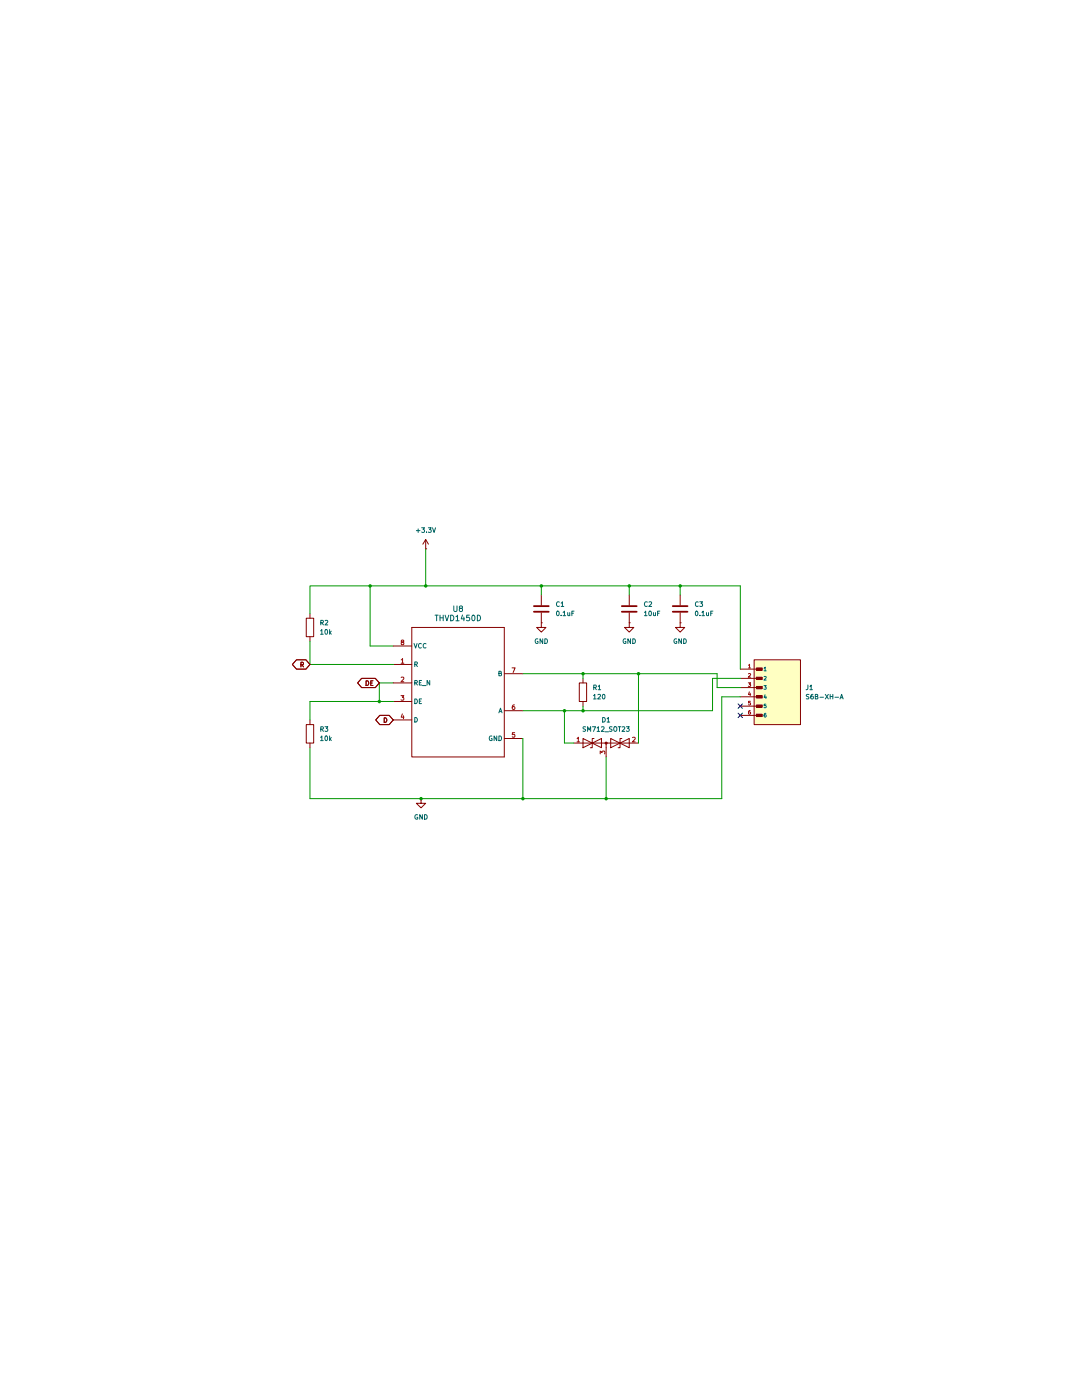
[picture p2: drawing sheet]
(kicad_sch
 (version 20250114)
 (generator "eeschema")
 (generator_version "9.0")
 (paper "A4")
 (lib_symbols
  (symbol "Device:C"
   (pin_numbers (hide yes))
   (pin_names
    (offset 0.254)) (exclude_from_sim no) (in_bom yes) (on_board yes)
   (property "Reference" "C" (at 0.635 2.54 0) (effects (font (size 1.27 1.27)) (justify left)))
   (property "Value" "C" (at 0.635 -2.54 0) (effects (font (size 1.27 1.27)) (justify left)))
   (property "Footprint" "" (at 0.9652 -3.81 0) (effects (font (size 1.27 1.27)) (hide yes)))
   (property "Datasheet" "~" (at 0 0 0) (effects (font (size 1.27 1.27)) (hide yes)))
   (property "Description" "Unpolarized capacitor" (at 0 0 0) (effects (font (size 1.27 1.27)) (hide yes)))
   (symbol "C_0_1"
    (polyline (pts (xy -2.032 0.762) (xy 2.032 0.762)) (stroke (width 0.508) (type default)) (fill (type none)))
    (polyline (pts (xy -2.032 -0.762) (xy 2.032 -0.762)) (stroke (width 0.508) (type default)) (fill (type none))))
   (symbol "C_1_1"
    (pin passive line (at 0 3.81 270) (length 2.794) (name "~" (effects (font (size 1.27 1.27)))) (number "1" (effects (font (size 1.27 1.27)))))
    (pin passive line (at 0 -3.81 90) (length 2.794) (name "~" (effects (font (size 1.27 1.27)))) (number "2" (effects (font (size 1.27 1.27))))))
   (embedded_fonts no))
  (symbol "Device:R"
   (pin_numbers (hide yes))
   (pin_names
    (offset 0)) (exclude_from_sim no) (in_bom yes) (on_board yes)
   (property "Reference" "R" (at 2.032 0 90) (effects (font (size 1.27 1.27))))
   (property "Value" "R" (at 0 0 90) (effects (font (size 1.27 1.27))))
   (property "Footprint" "" (at -1.778 0 90) (effects (font (size 1.27 1.27)) (hide yes)))
   (property "Datasheet" "~" (at 0 0 0) (effects (font (size 1.27 1.27)) (hide yes)))
   (property "Description" "Resistor" (at 0 0 0) (effects (font (size 1.27 1.27)) (hide yes)))
   (symbol "R_0_1"
    (rectangle (start -1.016 -2.54) (end 1.016 2.54) (stroke (width 0.254) (type default)) (fill (type none))))
   (symbol "R_1_1"
    (pin passive line (at 0 3.81 270) (length 1.27) (name "~" (effects (font (size 1.27 1.27)))) (number "1" (effects (font (size 1.27 1.27)))))
    (pin passive line (at 0 -3.81 90) (length 1.27) (name "~" (effects (font (size 1.27 1.27)))) (number "2" (effects (font (size 1.27 1.27))))))
   (embedded_fonts no))
  (symbol "Diode:SM712_SOT23"
   (pin_names
    (offset 1.016) (hide yes)) (exclude_from_sim no) (in_bom yes) (on_board yes)
   (property "Reference" "D" (at 0 4.445 0) (effects (font (size 1.27 1.27))))
   (property "Value" "SM712_SOT23" (at 0 2.54 0) (effects (font (size 1.27 1.27))))
   (property "Footprint" "Package_TO_SOT_SMD:SOT-23" (at 0 -8.89 0) (effects (font (size 1.27 1.27)) (hide yes)))
   (property "Datasheet" "https://www.littelfuse.com/~/media/electronics/datasheets/tvs_diode_arrays/littelfuse_tvs_diode_array_sm712_datasheet.pdf.pdf" (at -3.81 0 0) (effects (font (size 1.27 1.27)) (hide yes)))
   (property "Description" "7V/12V, 600W Asymmetrical TVS Diode Array, SOT-23" (at 0 0 0) (effects (font (size 1.27 1.27)) (hide yes)))
   (symbol "SM712_SOT23_0_0"
    (polyline (pts (xy 0 -1.27) (xy 0 0)) (stroke (width 0) (type default)) (fill (type none))))
   (symbol "SM712_SOT23_0_1"
    (polyline (pts (xy -6.35 0) (xy 6.35 0)) (stroke (width 0) (type default)) (fill (type none)))
    (polyline (pts (xy -6.35 -1.27) (xy -1.27 1.27) (xy -1.27 -1.27) (xy -6.35 1.27) (xy -6.35 -1.27)) (stroke (width 0.2032) (type default)) (fill (type none)))
    (polyline (pts (xy -3.302 1.27) (xy -3.81 1.27) (xy -3.81 -1.27) (xy -4.318 -1.27)) (stroke (width 0.2032) (type default)) (fill (type none)))
    (circle (center 0 0) (radius 0.254) (stroke (width 0) (type default)) (fill (type outline)))
    (polyline (pts (xy 1.27 -1.27) (xy 1.27 1.27) (xy 6.35 -1.27) (xy 6.35 1.27) (xy 1.27 -1.27)) (stroke (width 0.2032) (type default)) (fill (type none)))
    (polyline (pts (xy 4.318 1.27) (xy 3.81 1.27) (xy 3.81 -1.27) (xy 3.302 -1.27)) (stroke (width 0.2032) (type default)) (fill (type none))))
   (symbol "SM712_SOT23_1_1"
    (pin passive line (at -8.89 0 0) (length 2.54) (name "A1" (effects (font (size 1.27 1.27)))) (number "1" (effects (font (size 1.27 1.27)))))
    (pin input line (at 0 -3.81 90) (length 2.54) (name "common" (effects (font (size 1.27 1.27)))) (number "3" (effects (font (size 1.27 1.27)))))
    (pin passive line (at 8.89 0 180) (length 2.54) (name "A2" (effects (font (size 1.27 1.27)))) (number "2" (effects (font (size 1.27 1.27))))))
   (embedded_fonts no))
  (symbol "RS485Transceiver:THVD1450D"
   (pin_names
    (offset 0.254)) (exclude_from_sim no) (in_bom yes) (on_board yes)
   (property "Reference" "U8" (at 0 22.86 0) (effects (font (size 1.524 1.524))))
   (property "Value" "THVD1450D" (at 0 20.32 0) (effects (font (size 1.524 1.524))))
   (property "Footprint" "RS485Transceiver:D0008A_M" (at 0 0 0) (effects (font (size 1.27 1.27)
    (italic yes)) (hide yes)))
   (property "Datasheet" "https://www.ti.com/lit/gpn/thvd1450" (at 0 0 0) (effects (font (size 1.27 1.27)
    (italic yes)) (hide yes)))
   (property "Description" "" (at 0 0 0) (effects (font (size 1.27 1.27)) (hide yes)))
   (property "ki_locked" "" (at 0 0 0) (effects (font (size 1.27 1.27))))
   (symbol "THVD1450D_0_1"
    (polyline (pts (xy -12.7 17.78) (xy -12.7 -17.78)) (stroke (width 0.2032) (type default)) (fill (type none)))
    (polyline (pts (xy -12.7 -17.78) (xy 12.7 -17.78)) (stroke (width 0.2032) (type default)) (fill (type none)))
    (polyline (pts (xy 12.7 17.78) (xy -12.7 17.78)) (stroke (width 0.2032) (type default)) (fill (type none)))
    (polyline (pts (xy 12.7 -17.78) (xy 12.7 17.78)) (stroke (width 0.2032) (type default)) (fill (type none)))
    (pin power_in line (at -17.78 12.7 0) (length 5.08) (name "VCC" (effects (font (size 1.27 1.27)))) (number "8" (effects (font (size 1.27 1.27)))))
    (pin output line (at -17.78 7.62 0) (length 5.08) (name "R" (effects (font (size 1.27 1.27)))) (number "1" (effects (font (size 1.27 1.27)))))
    (pin input line (at -17.78 2.54 0) (length 5.08) (name "RE_N" (effects (font (size 1.27 1.27)))) (number "2" (effects (font (size 1.27 1.27)))))
    (pin input line (at -17.78 -2.54 0) (length 5.08) (name "DE" (effects (font (size 1.27 1.27)))) (number "3" (effects (font (size 1.27 1.27)))))
    (pin input line (at -17.78 -7.62 0) (length 5.08) (name "D" (effects (font (size 1.27 1.27)))) (number "4" (effects (font (size 1.27 1.27)))))
    (pin bidirectional line (at 17.78 5.08 180) (length 5.08) (name "B" (effects (font (size 1.27 1.27)))) (number "7" (effects (font (size 1.27 1.27)))))
    (pin bidirectional line (at 17.78 -5.08 180) (length 5.08) (name "A" (effects (font (size 1.27 1.27)))) (number "6" (effects (font (size 1.27 1.27)))))
    (pin power_in line (at 17.78 -12.7 180) (length 5.08) (name "GND" (effects (font (size 1.27 1.27)))) (number "5" (effects (font (size 1.27 1.27))))))
   (embedded_fonts no))
  (symbol "TotemBusMale:S6B-XH-A"
   (pin_names
    (offset 1.016)) (exclude_from_sim no) (in_bom yes) (on_board yes)
   (property "Reference" "J" (at -6.85 10.16 0) (effects (font (size 1.27 1.27)) (justify left bottom)))
   (property "Value" "S6B-XH-A" (at -6.35 -10.16 0) (effects (font (size 1.27 1.27)) (justify left bottom)))
   (property "Footprint" "S6B-XH-A:JST_S6B-XH-A" (at 0 0 0) (effects (font (size 1.27 1.27)) (justify bottom) (hide yes)))
   (property "Datasheet" "" (at 0 0 0) (effects (font (size 1.27 1.27)) (hide yes)))
   (property "Description" "" (at 0 0 0) (effects (font (size 1.27 1.27)) (hide yes)))
   (property "MANUFACTURER" "JST" (at 0 0 0) (effects (font (size 1.27 1.27)) (justify bottom) (hide yes)))
   (symbol "S6B-XH-A_0_0"
    (rectangle (start -6.35 -7.62) (end 6.35 10.16) (stroke (width 0.254) (type default)) (fill (type background)))
    (rectangle (start -5.715 7.3025) (end -4.1275 7.9375) (stroke (width 0.1) (type default)) (fill (type outline)))
    (rectangle (start -5.715 4.7625) (end -4.1275 5.3975) (stroke (width 0.1) (type default)) (fill (type outline)))
    (rectangle (start -5.715 2.2225) (end -4.1275 2.8575) (stroke (width 0.1) (type default)) (fill (type outline)))
    (rectangle (start -5.715 -0.3175) (end -4.1275 0.3175) (stroke (width 0.1) (type default)) (fill (type outline)))
    (rectangle (start -5.715 -2.8575) (end -4.1275 -2.2225) (stroke (width 0.1) (type default)) (fill (type outline)))
    (rectangle (start -5.715 -5.3975) (end -4.1275 -4.7625) (stroke (width 0.1) (type default)) (fill (type outline)))
    (pin passive line (at -10.16 7.62 0) (length 5.08) (name "1" (effects (font (size 1.016 1.016)))) (number "1" (effects (font (size 1.016 1.016)))))
    (pin passive line (at -10.16 5.08 0) (length 5.08) (name "2" (effects (font (size 1.016 1.016)))) (number "2" (effects (font (size 1.016 1.016)))))
    (pin passive line (at -10.16 2.54 0) (length 5.08) (name "3" (effects (font (size 1.016 1.016)))) (number "3" (effects (font (size 1.016 1.016)))))
    (pin passive line (at -10.16 0 0) (length 5.08) (name "4" (effects (font (size 1.016 1.016)))) (number "4" (effects (font (size 1.016 1.016)))))
    (pin passive line (at -10.16 -2.54 0) (length 5.08) (name "5" (effects (font (size 1.016 1.016)))) (number "5" (effects (font (size 1.016 1.016)))))
    (pin passive line (at -10.16 -5.08 0) (length 5.08) (name "6" (effects (font (size 1.016 1.016)))) (number "6" (effects (font (size 1.016 1.016))))))
   (embedded_fonts no))
  (symbol "power:+3.3V"
   (power)
   (pin_numbers (hide yes))
   (pin_names
    (offset 0) (hide yes)) (exclude_from_sim no) (in_bom yes) (on_board yes)
   (property "Reference" "#PWR" (at 0 -3.81 0) (effects (font (size 1.27 1.27)) (hide yes)))
   (property "Value" "+3.3V" (at 0 3.556 0) (effects (font (size 1.27 1.27))))
   (property "Footprint" "" (at 0 0 0) (effects (font (size 1.27 1.27)) (hide yes)))
   (property "Datasheet" "" (at 0 0 0) (effects (font (size 1.27 1.27)) (hide yes)))
   (property "Description" "Power symbol creates a global label with name \"+3.3V\"" (at 0 0 0) (effects (font (size 1.27 1.27)) (hide yes)))
   (symbol "+3.3V_0_1"
    (polyline (pts (xy -0.762 1.27) (xy 0 2.54)) (stroke (width 0) (type default)) (fill (type none)))
    (polyline (pts (xy 0 2.54) (xy 0.762 1.27)) (stroke (width 0) (type default)) (fill (type none)))
    (polyline (pts (xy 0 0) (xy 0 2.54)) (stroke (width 0) (type default)) (fill (type none))))
   (symbol "+3.3V_1_1"
    (pin power_in line (at 0 0 90) (length 0) (name "~" (effects (font (size 1.27 1.27)))) (number "1" (effects (font (size 1.27 1.27))))))
   (embedded_fonts no))
  (symbol "power:GND"
   (power)
   (pin_numbers (hide yes))
   (pin_names
    (offset 0) (hide yes)) (exclude_from_sim no) (in_bom yes) (on_board yes)
   (property "Reference" "#PWR" (at 0 -6.35 0) (effects (font (size 1.27 1.27)) (hide yes)))
   (property "Value" "GND" (at 0 -3.81 0) (effects (font (size 1.27 1.27))))
   (property "Footprint" "" (at 0 0 0) (effects (font (size 1.27 1.27)) (hide yes)))
   (property "Datasheet" "" (at 0 0 0) (effects (font (size 1.27 1.27)) (hide yes)))
   (property "Description" "Power symbol creates a global label with name \"GND\" , ground" (at 0 0 0) (effects (font (size 1.27 1.27)) (hide yes)))
   (symbol "GND_0_1"
    (polyline (pts (xy 0 0) (xy 0 -1.27) (xy 1.27 -1.27) (xy 0 -2.54) (xy -1.27 -1.27) (xy 0 -1.27)) (stroke (width 0) (type default)) (fill (type none))))
   (symbol "GND_1_1"
    (pin power_in line (at 0 0 270) (length 0) (name "~" (effects (font (size 1.27 1.27)))) (number "1" (effects (font (size 1.27 1.27))))))
   (embedded_fonts no)))
 (junction
  (at 186.69 73.66)
  (diameter 0)
  (color 0 0 0 0))
 (junction
  (at 160.02 97.79)
  (diameter 0)
  (color 0 0 0 0))
 (junction
  (at 104.14 105.41)
  (diameter 0)
  (color 0 0 0 0))
 (junction
  (at 166.37 132.08)
  (diameter 0)
  (color 0 0 0 0))
 (junction
  (at 160.02 107.95)
  (diameter 0)
  (color 0 0 0 0))
 (junction
  (at 172.72 73.66)
  (diameter 0)
  (color 0 0 0 0))
 (junction
  (at 175.26 97.79)
  (diameter 0)
  (color 0 0 0 0))
 (junction
  (at 154.94 107.95)
  (diameter 0)
  (color 0 0 0 0))
 (junction
  (at 101.6 73.66)
  (diameter 0)
  (color 0 0 0 0))
 (junction
  (at 116.84 73.66)
  (diameter 0)
  (color 0 0 0 0))
 (junction
  (at 148.59 73.66)
  (diameter 0)
  (color 0 0 0 0))
 (junction
  (at 143.51 132.08)
  (diameter 0)
  (color 0 0 0 0))
 (junction
  (at 115.57 132.08)
  (diameter 0)
  (color 0 0 0 0))
 (no_connect
  (at 203.2 106.68))
 (no_connect
  (at 203.2 109.22))
 (wire
  (pts (xy 116.84 63.5) (xy 116.84 73.66))
  (stroke (width 0) (type default)))
 (wire
  (pts (xy 143.51 97.79) (xy 160.02 97.79))
  (stroke (width 0) (type default)))
 (wire
  (pts (xy 101.6 90.17) (xy 101.6 73.66))
  (stroke (width 0) (type default)))
 (wire
  (pts (xy 195.58 107.95) (xy 195.58 99.06))
  (stroke (width 0) (type default)))
 (wire
  (pts (xy 85.09 95.25) (xy 107.95 95.25))
  (stroke (width 0) (type default)))
 (wire
  (pts (xy 198.12 132.08) (xy 166.37 132.08))
  (stroke (width 0) (type default)))
 (wire
  (pts (xy 85.09 132.08) (xy 115.57 132.08))
  (stroke (width 0) (type default)))
 (wire
  (pts (xy 172.72 73.66) (xy 172.72 76.2))
  (stroke (width 0) (type default)))
 (wire
  (pts (xy 203.2 73.66) (xy 203.2 96.52))
  (stroke (width 0) (type default)))
 (wire
  (pts (xy 166.37 132.08) (xy 143.51 132.08))
  (stroke (width 0) (type default)))
 (wire
  (pts (xy 154.94 116.84) (xy 154.94 107.95))
  (stroke (width 0) (type default)))
 (wire
  (pts (xy 172.72 73.66) (xy 186.69 73.66))
  (stroke (width 0) (type default)))
 (wire
  (pts (xy 186.69 73.66) (xy 186.69 76.2))
  (stroke (width 0) (type default)))
 (wire
  (pts (xy 198.12 104.14) (xy 198.12 132.08))
  (stroke (width 0) (type default)))
 (wire
  (pts (xy 157.48 116.84) (xy 154.94 116.84))
  (stroke (width 0) (type default)))
 (wire
  (pts (xy 160.02 106.68) (xy 160.02 107.95))
  (stroke (width 0) (type default)))
 (wire
  (pts (xy 85.09 118.11) (xy 85.09 132.08))
  (stroke (width 0) (type default)))
 (wire
  (pts (xy 101.6 73.66) (xy 116.84 73.66))
  (stroke (width 0) (type default)))
 (wire
  (pts (xy 85.09 81.28) (xy 85.09 73.66))
  (stroke (width 0) (type default)))
 (wire
  (pts (xy 107.95 90.17) (xy 101.6 90.17))
  (stroke (width 0) (type default)))
 (wire
  (pts (xy 85.09 110.49) (xy 85.09 105.41))
  (stroke (width 0) (type default)))
 (wire
  (pts (xy 143.51 132.08) (xy 143.51 115.57))
  (stroke (width 0) (type default)))
 (wire
  (pts (xy 116.84 73.66) (xy 148.59 73.66))
  (stroke (width 0) (type default)))
 (wire
  (pts (xy 148.59 73.66) (xy 172.72 73.66))
  (stroke (width 0) (type default)))
 (wire
  (pts (xy 104.14 100.33) (xy 104.14 105.41))
  (stroke (width 0) (type default)))
 (wire
  (pts (xy 196.85 101.6) (xy 203.2 101.6))
  (stroke (width 0) (type default)))
 (wire
  (pts (xy 104.14 105.41) (xy 107.95 105.41))
  (stroke (width 0) (type default)))
 (wire
  (pts (xy 85.09 73.66) (xy 101.6 73.66))
  (stroke (width 0) (type default)))
 (wire
  (pts (xy 186.69 73.66) (xy 203.2 73.66))
  (stroke (width 0) (type default)))
 (wire
  (pts (xy 107.95 100.33) (xy 104.14 100.33))
  (stroke (width 0) (type default)))
 (wire
  (pts (xy 175.26 97.79) (xy 160.02 97.79))
  (stroke (width 0) (type default)))
 (wire
  (pts (xy 85.09 105.41) (xy 104.14 105.41))
  (stroke (width 0) (type default)))
 (wire
  (pts (xy 85.09 88.9) (xy 85.09 95.25))
  (stroke (width 0) (type default)))
 (wire
  (pts (xy 175.26 97.79) (xy 196.85 97.79))
  (stroke (width 0) (type default)))
 (wire
  (pts (xy 195.58 99.06) (xy 203.2 99.06))
  (stroke (width 0) (type default)))
 (wire
  (pts (xy 175.26 116.84) (xy 175.26 97.79))
  (stroke (width 0) (type default)))
 (wire
  (pts (xy 160.02 107.95) (xy 154.94 107.95))
  (stroke (width 0) (type default)))
 (wire
  (pts (xy 160.02 97.79) (xy 160.02 99.06))
  (stroke (width 0) (type default)))
 (wire
  (pts (xy 154.94 107.95) (xy 143.51 107.95))
  (stroke (width 0) (type default)))
 (wire
  (pts (xy 115.57 132.08) (xy 143.51 132.08))
  (stroke (width 0) (type default)))
 (wire
  (pts (xy 196.85 97.79) (xy 196.85 101.6))
  (stroke (width 0) (type default)))
 (wire
  (pts (xy 203.2 104.14) (xy 198.12 104.14))
  (stroke (width 0) (type default)))
 (wire
  (pts (xy 166.37 120.65) (xy 166.37 132.08))
  (stroke (width 0) (type default)))
 (wire
  (pts (xy 148.59 73.66) (xy 148.59 76.2))
  (stroke (width 0) (type default)))
 (wire
  (pts (xy 160.02 107.95) (xy 195.58 107.95))
  (stroke (width 0) (type default)))
 (global_label "DE"
  (shape bidirectional)
  (at 104.14 100.33 180)
  (fields_autoplaced yes)
  (effects (font (size 1.27 1.27)) (justify right))
  (property "Intersheetrefs" "${INTERSHEET_REFS}" (at 97.6245 100.33 0) (effects (font (size 1.27 1.27)) (justify right) (hide yes))))
 (global_label "D"
  (shape bidirectional)
  (at 107.95 110.49 180)
  (fields_autoplaced yes)
  (effects (font (size 1.27 1.27)) (justify right))
  (property "Intersheetrefs" "${INTERSHEET_REFS}" (at 102.5835 110.49 0) (effects (font (size 1.27 1.27)) (justify right) (hide yes))))
 (global_label "R"
  (shape bidirectional)
  (at 85.09 95.25 180)
  (fields_autoplaced yes)
  (effects (font (size 1.27 1.27)) (justify right))
  (property "Intersheetrefs" "${INTERSHEET_REFS}" (at 79.7235 95.25 0) (effects (font (size 1.27 1.27)) (justify right) (hide yes))))
 (symbol
  (lib_id "Device:C")
  (at 186.69 80.01 0)
  (unit 1)
  (exclude_from_sim no)
  (in_bom yes)
  (on_board yes)
  (dnp no)
  (fields_autoplaced yes)
  (property "Reference" "C3" (at 190.5 78.7399 0) (effects (font (size 1.27 1.27)) (justify left)))
  (property "Value" "0.1uF" (at 190.5 81.2799 0) (effects (font (size 1.27 1.27)) (justify left)))
  (property "Footprint" "Capacitor_SMD:C_0805_2012Metric_Pad1.18x1.45mm_HandSolder" (at 187.6552 83.82 0) (effects (font (size 1.27 1.27)) (hide yes)))
  (property "Datasheet" "~" (at 186.69 80.01 0) (effects (font (size 1.27 1.27)) (hide yes)))
  (property "Description" "Unpolarized capacitor" (at 186.69 80.01 0) (effects (font (size 1.27 1.27)) (hide yes)))
  (pin "1")
  (pin "2"))
 (symbol
  (lib_id "Device:C")
  (at 148.59 80.01 0)
  (unit 1)
  (exclude_from_sim no)
  (in_bom yes)
  (on_board yes)
  (dnp no)
  (fields_autoplaced yes)
  (property "Reference" "C1" (at 152.4 78.7399 0) (effects (font (size 1.27 1.27)) (justify left)))
  (property "Value" "0.1uF" (at 152.4 81.2799 0) (effects (font (size 1.27 1.27)) (justify left)))
  (property "Footprint" "Capacitor_SMD:C_0805_2012Metric_Pad1.18x1.45mm_HandSolder" (at 149.5552 83.82 0) (effects (font (size 1.27 1.27)) (hide yes)))
  (property "Datasheet" "~" (at 148.59 80.01 0) (effects (font (size 1.27 1.27)) (hide yes)))
  (property "Description" "Unpolarized capacitor" (at 148.59 80.01 0) (effects (font (size 1.27 1.27)) (hide yes)))
  (pin "1")
  (pin "2"))
 (symbol
  (lib_id "Device:R")
  (at 85.09 85.09 0)
  (unit 1)
  (exclude_from_sim no)
  (in_bom yes)
  (on_board yes)
  (dnp no)
  (fields_autoplaced yes)
  (property "Reference" "R2" (at 87.63 83.8199 0) (effects (font (size 1.27 1.27)) (justify left)))
  (property "Value" "10k" (at 87.63 86.3599 0) (effects (font (size 1.27 1.27)) (justify left)))
  (property "Footprint" "Resistor_SMD:R_0805_2012Metric_Pad1.20x1.40mm_HandSolder" (at 83.312 85.09 90) (effects (font (size 1.27 1.27)) (hide yes)))
  (property "Datasheet" "~" (at 85.09 85.09 0) (effects (font (size 1.27 1.27)) (hide yes)))
  (property "Description" "Resistor" (at 85.09 85.09 0) (effects (font (size 1.27 1.27)) (hide yes)))
  (pin "2")
  (pin "1"))
 (symbol
  (lib_id "power:GND")
  (at 172.72 83.82 0)
  (unit 1)
  (exclude_from_sim no)
  (in_bom yes)
  (on_board yes)
  (dnp no)
  (fields_autoplaced yes)
  (property "Reference" "#PWR04" (at 172.72 90.17 0) (effects (font (size 1.27 1.27)) (hide yes)))
  (property "Value" "GND" (at 172.72 88.9 0) (effects (font (size 1.27 1.27))))
  (property "Footprint" "" (at 172.72 83.82 0) (effects (font (size 1.27 1.27)) (hide yes)))
  (property "Datasheet" "" (at 172.72 83.82 0) (effects (font (size 1.27 1.27)) (hide yes)))
  (property "Description" "Power symbol creates a global label with name \"GND\" , ground" (at 172.72 83.82 0) (effects (font (size 1.27 1.27)) (hide yes)))
  (pin "1"))
 (symbol
  (lib_id "power:GND")
  (at 186.69 83.82 0)
  (unit 1)
  (exclude_from_sim no)
  (in_bom yes)
  (on_board yes)
  (dnp no)
  (fields_autoplaced yes)
  (property "Reference" "#PWR05" (at 186.69 90.17 0) (effects (font (size 1.27 1.27)) (hide yes)))
  (property "Value" "GND" (at 186.69 88.9 0) (effects (font (size 1.27 1.27))))
  (property "Footprint" "" (at 186.69 83.82 0) (effects (font (size 1.27 1.27)) (hide yes)))
  (property "Datasheet" "" (at 186.69 83.82 0) (effects (font (size 1.27 1.27)) (hide yes)))
  (property "Description" "Power symbol creates a global label with name \"GND\" , ground" (at 186.69 83.82 0) (effects (font (size 1.27 1.27)) (hide yes)))
  (pin "1"))
 (symbol
  (lib_id "Device:C")
  (at 172.72 80.01 0)
  (unit 1)
  (exclude_from_sim no)
  (in_bom yes)
  (on_board yes)
  (dnp no)
  (fields_autoplaced yes)
  (property "Reference" "C2" (at 176.53 78.7399 0) (effects (font (size 1.27 1.27)) (justify left)))
  (property "Value" "10uF" (at 176.53 81.2799 0) (effects (font (size 1.27 1.27)) (justify left)))
  (property "Footprint" "Capacitor_SMD:C_0805_2012Metric_Pad1.18x1.45mm_HandSolder" (at 173.6852 83.82 0) (effects (font (size 1.27 1.27)) (hide yes)))
  (property "Datasheet" "~" (at 172.72 80.01 0) (effects (font (size 1.27 1.27)) (hide yes)))
  (property "Description" "Unpolarized capacitor" (at 172.72 80.01 0) (effects (font (size 1.27 1.27)) (hide yes)))
  (pin "1")
  (pin "2"))
 (symbol
  (lib_id "Device:R")
  (at 85.09 114.3 0)
  (unit 1)
  (exclude_from_sim no)
  (in_bom yes)
  (on_board yes)
  (dnp no)
  (fields_autoplaced yes)
  (property "Reference" "R3" (at 87.63 113.0299 0) (effects (font (size 1.27 1.27)) (justify left)))
  (property "Value" "10k" (at 87.63 115.5699 0) (effects (font (size 1.27 1.27)) (justify left)))
  (property "Footprint" "Resistor_SMD:R_0805_2012Metric_Pad1.20x1.40mm_HandSolder" (at 83.312 114.3 90) (effects (font (size 1.27 1.27)) (hide yes)))
  (property "Datasheet" "~" (at 85.09 114.3 0) (effects (font (size 1.27 1.27)) (hide yes)))
  (property "Description" "Resistor" (at 85.09 114.3 0) (effects (font (size 1.27 1.27)) (hide yes)))
  (pin "2")
  (pin "1"))
 (symbol
  (lib_id "power:GND")
  (at 148.59 83.82 0)
  (unit 1)
  (exclude_from_sim no)
  (in_bom yes)
  (on_board yes)
  (dnp no)
  (fields_autoplaced yes)
  (property "Reference" "#PWR03" (at 148.59 90.17 0) (effects (font (size 1.27 1.27)) (hide yes)))
  (property "Value" "GND" (at 148.59 88.9 0) (effects (font (size 1.27 1.27))))
  (property "Footprint" "" (at 148.59 83.82 0) (effects (font (size 1.27 1.27)) (hide yes)))
  (property "Datasheet" "" (at 148.59 83.82 0) (effects (font (size 1.27 1.27)) (hide yes)))
  (property "Description" "Power symbol creates a global label with name \"GND\" , ground" (at 148.59 83.82 0) (effects (font (size 1.27 1.27)) (hide yes)))
  (pin "1"))
 (symbol
  (lib_id "TotemBusMale:S6B-XH-A")
  (at 213.36 104.14 0)
  (unit 1)
  (exclude_from_sim no)
  (in_bom yes)
  (on_board yes)
  (dnp no)
  (fields_autoplaced yes)
  (property "Reference" "J1" (at 220.98 101.5999 0) (effects (font (size 1.27 1.27)) (justify left)))
  (property "Value" "S6B-XH-A" (at 220.98 104.1399 0) (effects (font (size 1.27 1.27)) (justify left)))
  (property "Footprint" "JSTS6B-XH-A-1:JST_S6B-XH-A" (at 213.36 104.14 0) (effects (font (size 1.27 1.27)) (justify bottom) (hide yes)))
  (property "Datasheet" "" (at 213.36 104.14 0) (effects (font (size 1.27 1.27)) (hide yes)))
  (property "Description" "" (at 213.36 104.14 0) (effects (font (size 1.27 1.27)) (hide yes)))
  (property "MANUFACTURER" "JST" (at 213.36 104.14 0) (effects (font (size 1.27 1.27)) (justify bottom) (hide yes)))
  (pin "3")
  (pin "2")
  (pin "5")
  (pin "4")
  (pin "1")
  (pin "6"))
 (symbol
  (lib_id "RS485Transceiver:THVD1450D")
  (at 125.73 102.87 0)
  (unit 1)
  (exclude_from_sim no)
  (in_bom yes)
  (on_board yes)
  (dnp no)
  (fields_autoplaced yes)
  (property "Reference" "U8" (at 125.73 80.01 0) (effects (font (size 1.524 1.524))))
  (property "Value" "THVD1450D" (at 125.73 82.55 0) (effects (font (size 1.524 1.524))))
  (property "Footprint" "RS485Transceiver:D0008A_M" (at 125.73 102.87 0) (effects (font (size 1.27 1.27)
    (italic yes)) (hide yes)))
  (property "Datasheet" "https://www.ti.com/lit/gpn/thvd1450" (at 125.73 102.87 0) (effects (font (size 1.27 1.27)
    (italic yes)) (hide yes)))
  (property "Description" "" (at 125.73 102.87 0) (effects (font (size 1.27 1.27)) (hide yes)))
  (pin "1")
  (pin "3")
  (pin "6")
  (pin "4")
  (pin "7")
  (pin "8")
  (pin "5")
  (pin "2"))
 (symbol
  (lib_id "Device:R")
  (at 160.02 102.87 0)
  (unit 1)
  (exclude_from_sim no)
  (in_bom yes)
  (on_board yes)
  (dnp no)
  (fields_autoplaced yes)
  (property "Reference" "R1" (at 162.56 101.5999 0) (effects (font (size 1.27 1.27)) (justify left)))
  (property "Value" "120" (at 162.56 104.1399 0) (effects (font (size 1.27 1.27)) (justify left)))
  (property "Footprint" "Resistor_SMD:R_1206_3216Metric_Pad1.30x1.75mm_HandSolder" (at 158.242 102.87 90) (effects (font (size 1.27 1.27)) (hide yes)))
  (property "Datasheet" "~" (at 160.02 102.87 0) (effects (font (size 1.27 1.27)) (hide yes)))
  (property "Description" "Resistor" (at 160.02 102.87 0) (effects (font (size 1.27 1.27)) (hide yes)))
  (pin "2")
  (pin "1"))
 (symbol
  (lib_id "power:GND")
  (at 115.57 132.08 0)
  (unit 1)
  (exclude_from_sim no)
  (in_bom yes)
  (on_board yes)
  (dnp no)
  (fields_autoplaced yes)
  (property "Reference" "#PWR02" (at 115.57 138.43 0) (effects (font (size 1.27 1.27)) (hide yes)))
  (property "Value" "GND" (at 115.57 137.16 0) (effects (font (size 1.27 1.27))))
  (property "Footprint" "" (at 115.57 132.08 0) (effects (font (size 1.27 1.27)) (hide yes)))
  (property "Datasheet" "" (at 115.57 132.08 0) (effects (font (size 1.27 1.27)) (hide yes)))
  (property "Description" "Power symbol creates a global label with name \"GND\" , ground" (at 115.57 132.08 0) (effects (font (size 1.27 1.27)) (hide yes)))
  (pin "1"))
 (symbol
  (lib_id "power:+3.3V")
  (at 116.84 63.5 0)
  (unit 1)
  (exclude_from_sim no)
  (in_bom yes)
  (on_board yes)
  (dnp no)
  (fields_autoplaced yes)
  (property "Reference" "#PWR01" (at 116.84 67.31 0) (effects (font (size 1.27 1.27)) (hide yes)))
  (property "Value" "+3.3V" (at 116.84 58.42 0) (effects (font (size 1.27 1.27))))
  (property "Footprint" "" (at 116.84 63.5 0) (effects (font (size 1.27 1.27)) (hide yes)))
  (property "Datasheet" "" (at 116.84 63.5 0) (effects (font (size 1.27 1.27)) (hide yes)))
  (property "Description" "Power symbol creates a global label with name \"+3.3V\"" (at 116.84 63.5 0) (effects (font (size 1.27 1.27)) (hide yes)))
  (pin "1"))
 (symbol
  (lib_id "Diode:SM712_SOT23")
  (at 166.37 116.84 0)
  (unit 1)
  (exclude_from_sim no)
  (in_bom yes)
  (on_board yes)
  (dnp no)
  (fields_autoplaced yes)
  (property "Reference" "D1" (at 166.37 110.49 0) (effects (font (size 1.27 1.27))))
  (property "Value" "SM712_SOT23" (at 166.37 113.03 0) (effects (font (size 1.27 1.27))))
  (property "Footprint" "Package_TO_SOT_SMD:SOT-23" (at 166.37 125.73 0) (effects (font (size 1.27 1.27)) (hide yes)))
  (property "Datasheet" "https://www.littelfuse.com/~/media/electronics/datasheets/tvs_diode_arrays/littelfuse_tvs_diode_array_sm712_datasheet.pdf.pdf" (at 162.56 116.84 0) (effects (font (size 1.27 1.27)) (hide yes)))
  (property "Description" "7V/12V, 600W Asymmetrical TVS Diode Array, SOT-23" (at 166.37 116.84 0) (effects (font (size 1.27 1.27)) (hide yes)))
  (pin "3")
  (pin "2")
  (pin "1")))
